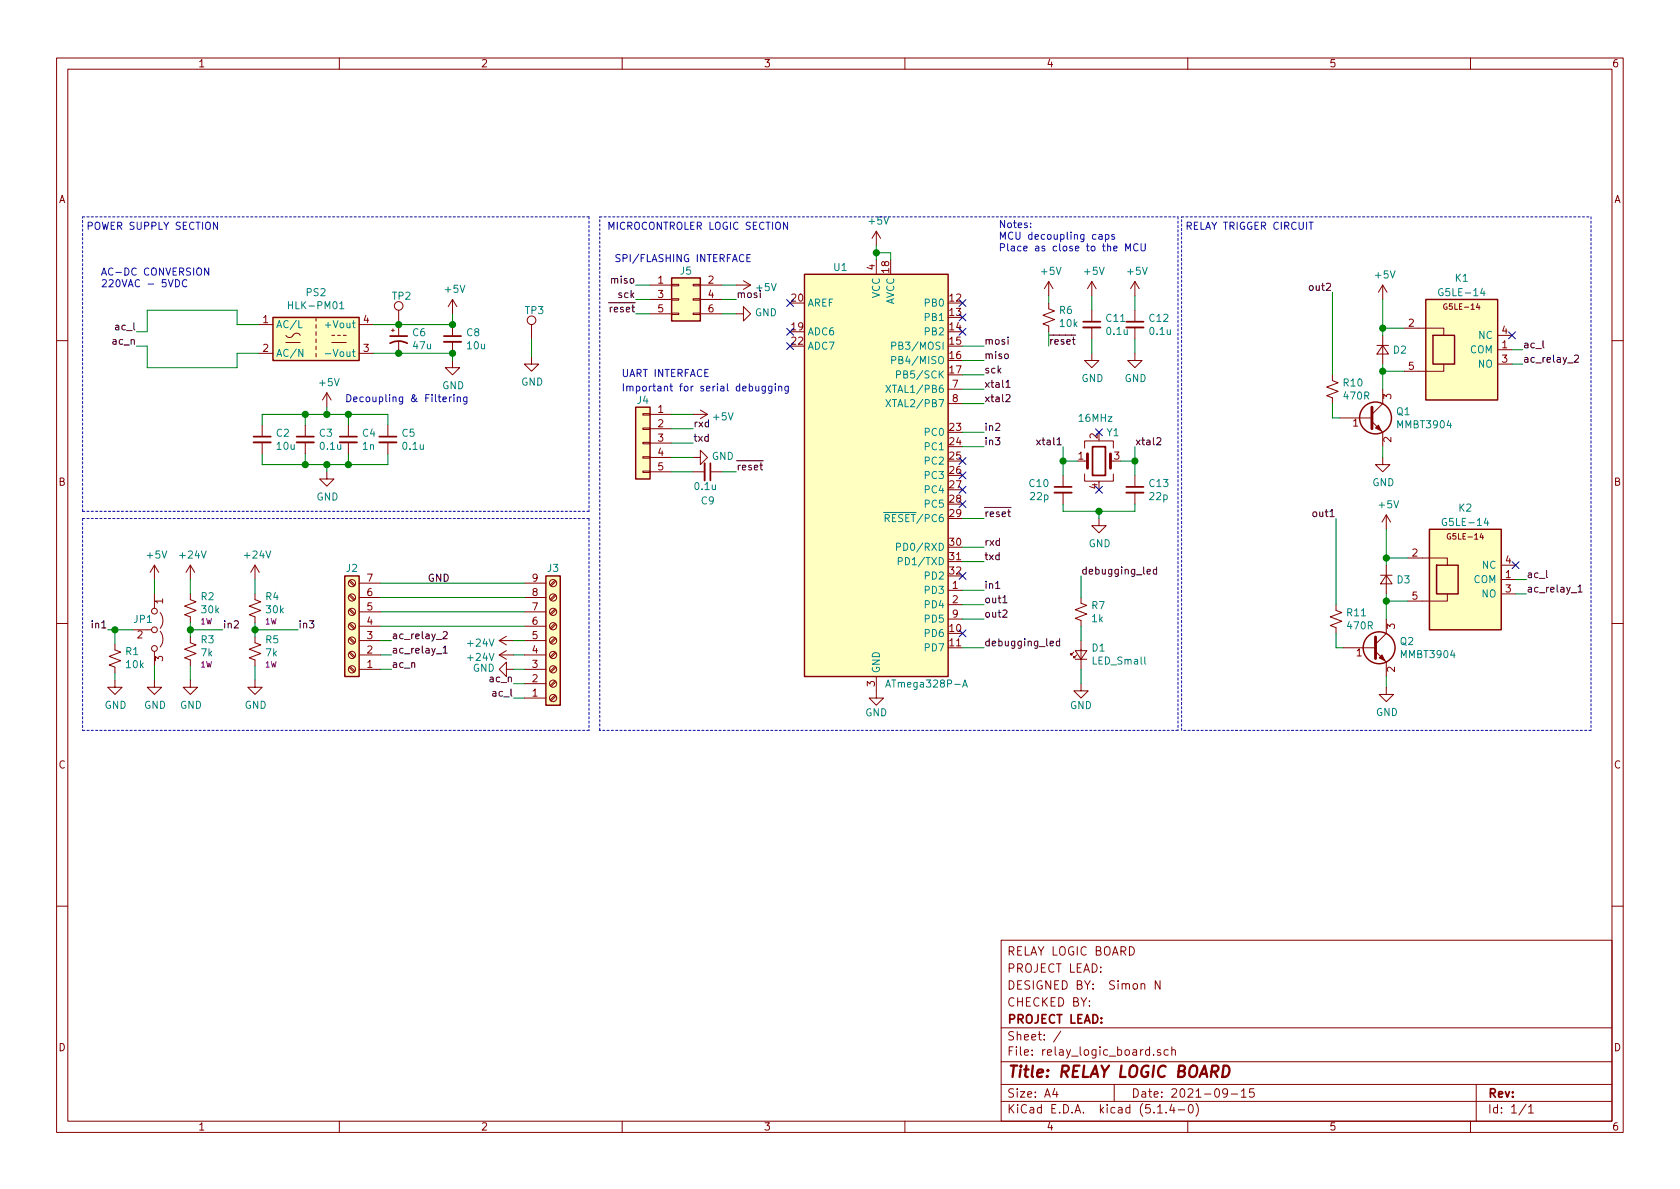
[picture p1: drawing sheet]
EESchema Schematic File Version 4
LIBS:relay_logic_board-cache
EELAYER 30 0
EELAYER END
$Descr A4 11693 8268
encoding utf-8
Sheet 1 1
Title "RELAY LOGIC BOARD"
Date "2021-09-15"
Rev ""
Comp "PROJECT LEAD:"
Comment1 "CHECKED BY: "
Comment2 "DESIGNED BY:  Simon N"
Comment3 "PROJECT LEAD:"
Comment4 "RELAY LOGIC BOARD"
$EndDescr
$Comp
L Connector:Screw_Terminal_01x09 J3
U 1 1
P 3850 4450
F 0 "J3" H 3850 3950 50  0000 C CNN
F 1 "Screw_Terminal_01x09" H 3930 4401 50  0001 L CNN
F 2 "TerminalBlock_4Ucon:TerminalBlock_4Ucon_1x09_P3.50mm_Horizontal" H 3850 4450 50  0001 C CNN
F 3 "~" H 3850 4450 50  0001 C CNN
	1    3850 4450
	1    0    0    1   
$EndComp
$Comp
L Device:R_Small_US R2
U 1 1
P 1325 4225
F 0 "R2" H 1393 4308 50  0000 L CNN
F 1 "30k" H 1393 4217 50  0000 L CNN
F 2 "Resistor_SMD:R_2512_6332Metric" H 1325 4225 50  0001 C CNN
F 3 "~" H 1325 4225 50  0001 C CNN
F 4 "1W" H 1393 4134 39  0000 L CNN "Description"
F 5 "CR2512J30K0E04Z" H 1325 4225 50  0001 C CNN "Mfr#"
	1    1325 4225
	1    0    0    -1  
$EndComp
$Comp
L Device:R_Small_US R3
U 1 1
P 1325 4525
F 0 "R3" H 1393 4608 50  0000 L CNN
F 1 "7k" H 1393 4517 50  0000 L CNN
F 2 "Resistor_SMD:R_2512_6332Metric" H 1325 4525 50  0001 C CNN
F 3 "~" H 1325 4525 50  0001 C CNN
F 4 "1W" H 1393 4434 39  0000 L CNN "Description"
F 5 "AECR2512F1K00K9" H 1325 4525 50  0001 C CNN "Mfr#"
	1    1325 4525
	1    0    0    -1  
$EndComp
Wire Wire Line
	1325 4425 1325 4375
Wire Wire Line
	1325 4625 1325 4725
$Comp
L power:GND #PWR04
U 1 1
P 1325 4725
F 0 "#PWR04" H 1325 4475 50  0001 C CNN
F 1 "GND" H 1330 4552 50  0000 C CNN
F 2 "" H 1325 4725 50  0001 C CNN
F 3 "" H 1325 4725 50  0001 C CNN
	1    1325 4725
	1    0    0    -1  
$EndComp
Wire Wire Line
	1325 4125 1325 4025
$Comp
L power:+24V #PWR03
U 1 1
P 1325 4025
F 0 "#PWR03" H 1325 3875 50  0001 C CNN
F 1 "+24V" H 1340 4198 50  0000 C CNN
F 2 "" H 1325 4025 50  0001 C CNN
F 3 "" H 1325 4025 50  0001 C CNN
	1    1325 4025
	1    0    0    -1  
$EndComp
$Comp
L Device:R_Small_US R4
U 1 1
P 1775 4225
F 0 "R4" H 1843 4308 50  0000 L CNN
F 1 "30k" H 1843 4217 50  0000 L CNN
F 2 "Resistor_SMD:R_2512_6332Metric" H 1775 4225 50  0001 C CNN
F 3 "~" H 1775 4225 50  0001 C CNN
F 4 "1W" H 1843 4134 39  0000 L CNN "Description"
F 5 "CR2512J30K0E04Z" H 1775 4225 50  0001 C CNN "Mfr#"
	1    1775 4225
	1    0    0    -1  
$EndComp
$Comp
L Device:R_Small_US R5
U 1 1
P 1775 4525
F 0 "R5" H 1843 4608 50  0000 L CNN
F 1 "7k" H 1843 4517 50  0000 L CNN
F 2 "Resistor_SMD:R_2512_6332Metric" H 1775 4525 50  0001 C CNN
F 3 "~" H 1775 4525 50  0001 C CNN
F 4 "1W" H 1843 4434 39  0000 L CNN "Description"
F 5 "AECR2512F1K00K9" H 1775 4525 50  0001 C CNN "Mfr#"
	1    1775 4525
	1    0    0    -1  
$EndComp
Wire Wire Line
	1775 4425 1775 4375
Wire Wire Line
	1775 4625 1775 4725
$Comp
L power:GND #PWR06
U 1 1
P 1775 4725
F 0 "#PWR06" H 1775 4475 50  0001 C CNN
F 1 "GND" H 1780 4552 50  0000 C CNN
F 2 "" H 1775 4725 50  0001 C CNN
F 3 "" H 1775 4725 50  0001 C CNN
	1    1775 4725
	1    0    0    -1  
$EndComp
Wire Wire Line
	1775 4125 1775 4025
$Comp
L power:+24V #PWR05
U 1 1
P 1775 4025
F 0 "#PWR05" H 1775 3875 50  0001 C CNN
F 1 "+24V" H 1790 4198 50  0000 C CNN
F 2 "" H 1775 4025 50  0001 C CNN
F 3 "" H 1775 4025 50  0001 C CNN
	1    1775 4025
	1    0    0    -1  
$EndComp
Wire Wire Line
	3650 4850 3575 4850
Wire Wire Line
	3650 4750 3575 4750
Wire Wire Line
	3650 4650 3575 4650
Wire Wire Line
	3650 4550 3575 4550
Wire Wire Line
	3650 4450 3575 4450
$Comp
L power:GND #PWR013
U 1 1
P 3575 4650
F 0 "#PWR013" H 3575 4400 50  0001 C CNN
F 1 "GND" V 3580 4522 50  0000 R CNN
F 2 "" H 3575 4650 50  0001 C CNN
F 3 "" H 3575 4650 50  0001 C CNN
	1    3575 4650
	0    1    -1   0   
$EndComp
$Comp
L power:+24V #PWR012
U 1 1
P 3575 4550
F 0 "#PWR012" H 3575 4400 50  0001 C CNN
F 1 "+24V" V 3590 4678 50  0000 L CNN
F 2 "" H 3575 4550 50  0001 C CNN
F 3 "" H 3575 4550 50  0001 C CNN
	1    3575 4550
	0    -1   1    0   
$EndComp
$Comp
L power:+24V #PWR011
U 1 1
P 3575 4450
F 0 "#PWR011" H 3575 4300 50  0001 C CNN
F 1 "+24V" V 3590 4578 50  0000 L CNN
F 2 "" H 3575 4450 50  0001 C CNN
F 3 "" H 3575 4450 50  0001 C CNN
	1    3575 4450
	0    -1   1    0   
$EndComp
Text Label 3575 4850 2    50   ~ 0
ac_l
Text Label 3575 4750 2    50   ~ 0
ac_n
Wire Wire Line
	2650 4650 2725 4650
Wire Wire Line
	1325 4375 1550 4375
Connection ~ 1325 4375
Wire Wire Line
	1325 4375 1325 4325
Wire Wire Line
	1775 4375 2075 4375
Connection ~ 1775 4375
Wire Wire Line
	1775 4375 1775 4325
Text Label 1550 4375 0    50   ~ 0
in2
Text Label 2075 4375 0    50   ~ 0
in3
$Comp
L relay_logic_board-rescue:ATmega328P-A-MCU_Microchip_ATmega-keepr-rescue-OneEV-rescue U1
U 1 1
P 6100 3300
F 0 "U1" H 5850 4750 50  0000 C CNN
F 1 "ATmega328P-A" H 6450 1850 50  0000 C CNN
F 2 "Package_QFP:TQFP-32_7x7mm_P0.8mm" H 6100 3300 50  0001 C CIN
F 3 "http://ww1.microchip.com/downloads/en/DeviceDoc/ATmega328_P%20AVR%20MCU%20with%20picoPower%20Technology%20Data%20Sheet%2040001984A.pdf" H 6100 3300 50  0001 C CNN
	1    6100 3300
	1    0    0    -1  
$EndComp
Wire Wire Line
	6100 1800 6100 1750
Wire Wire Line
	6100 1750 6200 1750
Wire Wire Line
	6200 1750 6200 1800
Wire Wire Line
	6700 2400 6850 2400
Wire Wire Line
	6700 2500 6850 2500
Wire Wire Line
	6700 2600 6850 2600
Wire Wire Line
	6700 2700 6850 2700
Wire Wire Line
	6700 2800 6850 2800
Text Label 6850 2700 0    50   ~ 0
xtal1
Text Label 6850 2800 0    50   ~ 0
xtal2
Text Label 6850 2600 0    50   ~ 0
sck
Text Label 6850 2500 0    50   ~ 0
miso
Text Label 6850 2400 0    50   ~ 0
mosi
$Comp
L power:GND #PWR021
U 1 1
P 6100 4800
F 0 "#PWR021" H 6100 4550 50  0001 C CNN
F 1 "GND" H 6100 4650 50  0000 C CNN
F 2 "" H 6100 4800 50  0001 C CNN
F 3 "" H 6100 4800 50  0001 C CNN
	1    6100 4800
	1    0    0    -1  
$EndComp
Wire Wire Line
	6100 1750 6100 1700
Connection ~ 6100 1750
$Comp
L Device:R_Small_US R6
U 1 1
P 7300 2200
F 0 "R6" H 7232 2154 50  0000 R CNN
F 1 "10k" H 7232 2245 50  0000 R CNN
F 2 "Resistor_SMD:R_0603_1608Metric" H 7300 2200 50  0001 C CNN
F 3 "~" H 7300 2200 50  0001 C CNN
	1    7300 2200
	-1   0    0    1   
$EndComp
Wire Wire Line
	7300 2300 7300 2400
Wire Wire Line
	7300 2100 7300 2050
$Comp
L Device:C_Small C11
U 1 1
P 7600 2250
F 0 "C11" H 7692 2296 50  0000 L CNN
F 1 "0.1u" H 7692 2205 50  0000 L CNN
F 2 "Capacitor_SMD:C_0603_1608Metric" H 7600 2250 50  0001 C CNN
F 3 "~" H 7600 2250 50  0001 C CNN
	1    7600 2250
	1    0    0    -1  
$EndComp
$Comp
L Device:C_Small C12
U 1 1
P 7900 2250
F 0 "C12" H 7992 2296 50  0000 L CNN
F 1 "0.1u" H 7992 2205 50  0000 L CNN
F 2 "Capacitor_SMD:C_0603_1608Metric" H 7900 2250 50  0001 C CNN
F 3 "~" H 7900 2250 50  0001 C CNN
	1    7900 2250
	1    0    0    -1  
$EndComp
Wire Wire Line
	7600 2050 7600 2150
Wire Wire Line
	7600 2350 7600 2450
Wire Wire Line
	7900 2350 7900 2450
$Comp
L power:GND #PWR028
U 1 1
P 7900 2450
F 0 "#PWR028" H 7900 2200 50  0001 C CNN
F 1 "GND" H 7905 2277 50  0000 C CNN
F 2 "" H 7900 2450 50  0001 C CNN
F 3 "" H 7900 2450 50  0001 C CNN
	1    7900 2450
	1    0    0    -1  
$EndComp
$Comp
L power:GND #PWR025
U 1 1
P 7600 2450
F 0 "#PWR025" H 7600 2200 50  0001 C CNN
F 1 "GND" H 7605 2277 50  0000 C CNN
F 2 "" H 7600 2450 50  0001 C CNN
F 3 "" H 7600 2450 50  0001 C CNN
	1    7600 2450
	1    0    0    -1  
$EndComp
Wire Wire Line
	7900 2150 7900 2050
Text Notes 6950 1750 0    50   ~ 0
Notes: \nMCU decoupling caps \nPlace as close to the MCU
$Comp
L Device:C_Small C13
U 1 1
P 7900 3400
F 0 "C13" H 7992 3446 50  0000 L CNN
F 1 "22p" H 7992 3355 50  0000 L CNN
F 2 "Capacitor_SMD:C_0603_1608Metric" H 7900 3400 50  0001 C CNN
F 3 "~" H 7900 3400 50  0001 C CNN
	1    7900 3400
	1    0    0    -1  
$EndComp
$Comp
L Device:C_Small C10
U 1 1
P 7400 3400
F 0 "C10" H 7492 3446 50  0000 L CNN
F 1 "22p" H 7492 3355 50  0000 L CNN
F 2 "Capacitor_SMD:C_0603_1608Metric" H 7400 3400 50  0001 C CNN
F 3 "~" H 7400 3400 50  0001 C CNN
	1    7400 3400
	-1   0    0    -1  
$EndComp
Wire Wire Line
	7400 3300 7400 3200
Wire Wire Line
	7400 3200 7500 3200
Wire Wire Line
	7800 3200 7900 3200
Wire Wire Line
	7900 3200 7900 3300
Wire Wire Line
	7400 3500 7400 3550
Wire Wire Line
	7900 3550 7900 3500
Wire Wire Line
	7400 3200 7400 3100
Connection ~ 7400 3200
Wire Wire Line
	7900 3200 7900 3100
Connection ~ 7900 3200
Wire Wire Line
	7400 3550 7650 3550
$Comp
L power:GND #PWR026
U 1 1
P 7650 3600
F 0 "#PWR026" H 7650 3350 50  0001 C CNN
F 1 "GND" H 7655 3427 50  0000 C CNN
F 2 "" H 7650 3600 50  0001 C CNN
F 3 "" H 7650 3600 50  0001 C CNN
	1    7650 3600
	1    0    0    -1  
$EndComp
Wire Wire Line
	7650 3600 7650 3550
Connection ~ 7650 3550
Wire Wire Line
	7650 3550 7900 3550
NoConn ~ 5500 2300
NoConn ~ 5500 2400
NoConn ~ 5500 2100
Wire Wire Line
	6700 3800 6850 3800
Wire Wire Line
	6700 3900 6850 3900
Text Label 6850 3800 0    50   ~ 0
rxd
Text Label 6850 3900 0    50   ~ 0
txd
$Comp
L Connector_Generic:Conn_01x05 J4
U 1 1
P 4475 3075
F 0 "J4" H 4475 3375 50  0000 C CNN
F 1 "Conn_01x05" H 4393 3401 50  0001 C CNN
F 2 "Connector_PinHeader_2.54mm:PinHeader_1x05_P2.54mm_Vertical" H 4475 3075 50  0001 C CNN
F 3 "~" H 4475 3075 50  0001 C CNN
	1    4475 3075
	-1   0    0    -1  
$EndComp
Wire Wire Line
	4675 2875 4825 2875
Wire Wire Line
	4675 2975 4825 2975
Wire Wire Line
	4675 3075 4825 3075
Wire Wire Line
	4675 3175 4825 3175
Wire Wire Line
	4675 3275 4825 3275
$Comp
L Device:C_Small C9
U 1 1
P 4925 3275
F 0 "C9" V 5125 3225 50  0000 L CNN
F 1 "0.1u" V 5025 3175 50  0000 L CNN
F 2 "Capacitor_SMD:C_0603_1608Metric" H 4925 3275 50  0001 C CNN
F 3 "~" H 4925 3275 50  0001 C CNN
	1    4925 3275
	0    1    1    0   
$EndComp
$Comp
L power:GND #PWR017
U 1 1
P 4825 3175
F 0 "#PWR017" H 4825 2925 50  0001 C CNN
F 1 "GND" V 4830 3047 50  0000 R CNN
F 2 "" H 4825 3175 50  0001 C CNN
F 3 "" H 4825 3175 50  0001 C CNN
	1    4825 3175
	0    -1   -1   0   
$EndComp
Text Label 4825 2975 0    50   ~ 0
rxd
Text Label 4825 3075 0    50   ~ 0
txd
Wire Wire Line
	5025 3275 5125 3275
Wire Notes Line
	8200 1500 8200 5075
Wire Notes Line
	8200 5075 4175 5075
Wire Notes Line
	4175 5075 4175 1500
Wire Notes Line
	4175 1500 8200 1500
Text Notes 4325 2625 0    50   ~ 0
UART INTERFACE
Text Label 7400 3100 2    50   ~ 0
xtal1
Text Label 7900 3100 0    50   ~ 0
xtal2
Text Notes 4325 2725 0    50   ~ 0
Important for serial debugging
Text Label 7300 2400 0    50   ~ 0
~reset
$Comp
L Device:Crystal_GND24 Y1
U 1 1
P 7650 3200
F 0 "Y1" H 7700 3400 50  0000 L CNN
F 1 "16MHz" H 7500 3500 50  0000 L CNN
F 2 "Crystal:Crystal_SMD_Abracon_ABM8G-4Pin_3.2x2.5mm" H 7650 3200 50  0001 C CNN
F 3 "~" H 7650 3200 50  0001 C CNN
	1    7650 3200
	1    0    0    -1  
$EndComp
NoConn ~ 7650 3000
NoConn ~ 7650 3400
$Comp
L Device:R_Small_US R7
U 1 1
P 7525 4250
F 0 "R7" H 7593 4296 50  0000 L CNN
F 1 "1k" H 7593 4205 50  0000 L CNN
F 2 "Resistor_SMD:R_0603_1608Metric" H 7525 4250 50  0001 C CNN
F 3 "~" H 7525 4250 50  0001 C CNN
	1    7525 4250
	1    0    0    -1  
$EndComp
Text Label 7525 4000 0    50   ~ 0
debugging_led
Wire Wire Line
	7525 4150 7525 4000
Wire Wire Line
	7525 4450 7525 4350
$Comp
L power:GND #PWR023
U 1 1
P 7525 4750
F 0 "#PWR023" H 7525 4500 50  0001 C CNN
F 1 "GND" H 7525 4600 50  0000 C CNN
F 2 "" H 7525 4750 50  0001 C CNN
F 3 "" H 7525 4750 50  0001 C CNN
	1    7525 4750
	1    0    0    -1  
$EndComp
Wire Wire Line
	7525 4750 7525 4650
$Comp
L Device:LED_Small D1
U 1 1
P 7525 4550
F 0 "D1" V 7571 4480 50  0000 R CNN
F 1 "LED_Small" V 7480 4480 50  0000 R CNN
F 2 "LED_SMD:LED_0603_1608Metric_Pad1.05x0.95mm_HandSolder" V 7525 4550 50  0001 C CNN
F 3 "~" V 7525 4550 50  0001 C CNN
	1    7525 4550
	0    -1   -1   0   
$EndComp
$Comp
L power:+5V #PWR016
U 1 1
P 4825 2875
F 0 "#PWR016" H 4825 2725 50  0001 C CNN
F 1 "+5V" V 4840 3003 50  0000 L CNN
F 2 "" H 4825 2875 50  0001 C CNN
F 3 "" H 4825 2875 50  0001 C CNN
	1    4825 2875
	0    1    1    0   
$EndComp
$Comp
L power:+5V #PWR020
U 1 1
P 6100 1700
F 0 "#PWR020" H 6100 1550 50  0001 C CNN
F 1 "+5V" H 6115 1873 50  0000 C CNN
F 2 "" H 6100 1700 50  0001 C CNN
F 3 "" H 6100 1700 50  0001 C CNN
	1    6100 1700
	1    0    0    -1  
$EndComp
$Comp
L power:+5V #PWR022
U 1 1
P 7300 2050
F 0 "#PWR022" H 7300 1900 50  0001 C CNN
F 1 "+5V" H 7315 2223 50  0000 C CNN
F 2 "" H 7300 2050 50  0001 C CNN
F 3 "" H 7300 2050 50  0001 C CNN
	1    7300 2050
	1    0    0    -1  
$EndComp
$Comp
L power:+5V #PWR024
U 1 1
P 7600 2050
F 0 "#PWR024" H 7600 1900 50  0001 C CNN
F 1 "+5V" H 7615 2223 50  0000 C CNN
F 2 "" H 7600 2050 50  0001 C CNN
F 3 "" H 7600 2050 50  0001 C CNN
	1    7600 2050
	1    0    0    -1  
$EndComp
$Comp
L power:+5V #PWR027
U 1 1
P 7900 2050
F 0 "#PWR027" H 7900 1900 50  0001 C CNN
F 1 "+5V" H 7915 2223 50  0000 C CNN
F 2 "" H 7900 2050 50  0001 C CNN
F 3 "" H 7900 2050 50  0001 C CNN
	1    7900 2050
	1    0    0    -1  
$EndComp
$Comp
L power:+5V #PWR018
U 1 1
P 5125 1975
F 0 "#PWR018" H 5125 1825 50  0001 C CNN
F 1 "+5V" V 5140 2103 50  0000 L CNN
F 2 "" H 5125 1975 50  0001 C CNN
F 3 "" H 5125 1975 50  0001 C CNN
	1    5125 1975
	0    1    1    0   
$EndComp
Text Label 4425 2075 2    50   ~ 0
sck
Text Label 4425 1975 2    50   ~ 0
miso
Text Label 5125 2075 0    50   ~ 0
mosi
Text Notes 4275 1825 0    50   ~ 0
SPI/FLASHING INTERFACE
Text Notes 4225 1600 0    50   ~ 0
MICROCONTROLER LOGIC SECTION
$Comp
L power:GND #PWR019
U 1 1
P 5125 2175
F 0 "#PWR019" H 5125 1925 50  0001 C CNN
F 1 "GND" V 5130 2047 50  0000 R CNN
F 2 "" H 5125 2175 50  0001 C CNN
F 3 "" H 5125 2175 50  0001 C CNN
	1    5125 2175
	0    -1   -1   0   
$EndComp
$Comp
L Connector_Generic:Conn_02x03_Odd_Even J5
U 1 1
P 4725 2075
F 0 "J5" H 4775 2275 50  0000 C CNN
F 1 "Conn_02x03_Odd_Even" H 4775 2301 50  0001 C CNN
F 2 "Connector_PinHeader_2.54mm:PinHeader_2x03_P2.54mm_Vertical" H 4725 2075 50  0001 C CNN
F 3 "~" H 4725 2075 50  0001 C CNN
	1    4725 2075
	1    0    0    -1  
$EndComp
Wire Wire Line
	4525 2175 4425 2175
Wire Wire Line
	4525 2075 4425 2075
Wire Wire Line
	4525 1975 4425 1975
Wire Wire Line
	5025 2175 5125 2175
Wire Wire Line
	5025 2075 5125 2075
Wire Wire Line
	5025 1975 5125 1975
$Comp
L Connector:TestPoint TP3
U 1 1
P 3700 2350
F 0 "TP3" H 3650 2550 50  0000 L CNN
F 1 "TestPoint" H 3758 2377 50  0001 L CNN
F 2 "brilliant-kicad-library:TestPoint_Pad_D0.9mm" H 3900 2350 50  0001 C CNN
F 3 "~" H 3900 2350 50  0001 C CNN
	1    3700 2350
	1    0    0    -1  
$EndComp
$Comp
L power:GND #PWR015
U 1 1
P 3700 2475
F 0 "#PWR015" H 3700 2225 50  0001 C CNN
F 1 "GND" H 3705 2302 50  0000 C CNN
F 2 "" H 3700 2475 50  0001 C CNN
F 3 "" H 3700 2475 50  0001 C CNN
	1    3700 2475
	1    0    0    -1  
$EndComp
Wire Wire Line
	3700 2475 3700 2350
$Comp
L Connector:TestPoint TP2
U 1 1
P 2775 2250
F 0 "TP2" H 2725 2450 50  0000 L CNN
F 1 "TestPoint" H 2833 2277 50  0001 L CNN
F 2 "brilliant-kicad-library:TestPoint_Pad_D0.9mm" H 2975 2250 50  0001 C CNN
F 3 "~" H 2975 2250 50  0001 C CNN
	1    2775 2250
	1    0    0    -1  
$EndComp
Wire Wire Line
	950  2300 1025 2300
Wire Wire Line
	1025 2300 1025 2150
Wire Wire Line
	1650 2150 1650 2250
Wire Wire Line
	1650 2250 1800 2250
Wire Wire Line
	1800 2450 1650 2450
Wire Wire Line
	1650 2450 1650 2550
Wire Wire Line
	1025 2550 1025 2400
Wire Wire Line
	1025 2400 950  2400
$Comp
L Device:CP1_Small C6
U 1 1
P 2775 2350
F 0 "C6" H 2866 2396 50  0000 L CNN
F 1 "47u" H 2866 2305 50  0000 L CNN
F 2 "Capacitor_SMD:CP_Elec_4x5.3" H 2775 2350 50  0001 C CNN
F 3 "~" H 2775 2350 50  0001 C CNN
	1    2775 2350
	1    0    0    -1  
$EndComp
$Comp
L Device:C_Small C8
U 1 1
P 3150 2350
F 0 "C8" H 3242 2396 50  0000 L CNN
F 1 "10u" H 3242 2305 50  0000 L CNN
F 2 "Capacitor_SMD:C_0603_1608Metric" H 3150 2350 50  0001 C CNN
F 3 "~" H 3150 2350 50  0001 C CNN
	1    3150 2350
	1    0    0    -1  
$EndComp
Wire Wire Line
	2600 2250 2775 2250
Connection ~ 2775 2250
Connection ~ 3150 2250
Wire Wire Line
	3150 2450 3150 2500
Connection ~ 3150 2450
$Comp
L power:GND #PWR010
U 1 1
P 3150 2500
F 0 "#PWR010" H 3150 2250 50  0001 C CNN
F 1 "GND" H 3155 2327 50  0000 C CNN
F 2 "" H 3150 2500 50  0001 C CNN
F 3 "" H 3150 2500 50  0001 C CNN
	1    3150 2500
	1    0    0    -1  
$EndComp
$Comp
L Device:C_Small C3
U 1 1
P 2125 3050
F 0 "C3" H 2217 3096 50  0000 L CNN
F 1 "0.1u" H 2217 3005 50  0000 L CNN
F 2 "Capacitor_SMD:C_0603_1608Metric" H 2125 3050 50  0001 C CNN
F 3 "~" H 2125 3050 50  0001 C CNN
	1    2125 3050
	1    0    0    -1  
$EndComp
$Comp
L Device:C_Small C4
U 1 1
P 2425 3050
F 0 "C4" H 2517 3096 50  0000 L CNN
F 1 "1n" H 2517 3005 50  0000 L CNN
F 2 "Capacitor_SMD:C_0603_1608Metric" H 2425 3050 50  0001 C CNN
F 3 "~" H 2425 3050 50  0001 C CNN
	1    2425 3050
	1    0    0    -1  
$EndComp
$Comp
L Device:C_Small C5
U 1 1
P 2700 3050
F 0 "C5" H 2792 3096 50  0000 L CNN
F 1 "0.1u" H 2792 3005 50  0000 L CNN
F 2 "Capacitor_SMD:C_0603_1608Metric" H 2700 3050 50  0001 C CNN
F 3 "~" H 2700 3050 50  0001 C CNN
	1    2700 3050
	1    0    0    -1  
$EndComp
Wire Wire Line
	2775 2450 2600 2450
Connection ~ 2775 2450
$Comp
L Device:C_Small C2
U 1 1
P 1825 3050
F 0 "C2" H 1917 3096 50  0000 L CNN
F 1 "10u" H 1917 3005 50  0000 L CNN
F 2 "Capacitor_SMD:C_0603_1608Metric" H 1825 3050 50  0001 C CNN
F 3 "~" H 1825 3050 50  0001 C CNN
	1    1825 3050
	1    0    0    -1  
$EndComp
Wire Wire Line
	1825 2950 1825 2875
Wire Wire Line
	1825 2875 2125 2875
Wire Wire Line
	2700 2875 2700 2950
Wire Wire Line
	2125 2950 2125 2875
Connection ~ 2125 2875
Wire Wire Line
	2125 2875 2275 2875
Wire Wire Line
	2425 2950 2425 2875
Connection ~ 2425 2875
Wire Wire Line
	2425 2875 2700 2875
Wire Wire Line
	1825 3150 1825 3225
Wire Wire Line
	1825 3225 2125 3225
Wire Wire Line
	2700 3225 2700 3150
Wire Wire Line
	2425 3150 2425 3225
Connection ~ 2425 3225
Wire Wire Line
	2425 3225 2700 3225
Wire Wire Line
	2125 3150 2125 3225
Connection ~ 2125 3225
Wire Wire Line
	2125 3225 2275 3225
$Comp
L power:+5V #PWR07
U 1 1
P 2275 2825
F 0 "#PWR07" H 2275 2675 50  0001 C CNN
F 1 "+5V" H 2290 2998 50  0000 C CNN
F 2 "" H 2275 2825 50  0001 C CNN
F 3 "" H 2275 2825 50  0001 C CNN
	1    2275 2825
	1    0    0    -1  
$EndComp
Wire Wire Line
	2275 2825 2275 2875
Connection ~ 2275 2875
Wire Wire Line
	2275 2875 2425 2875
$Comp
L power:GND #PWR08
U 1 1
P 2275 3275
F 0 "#PWR08" H 2275 3025 50  0001 C CNN
F 1 "GND" H 2280 3102 50  0000 C CNN
F 2 "" H 2275 3275 50  0001 C CNN
F 3 "" H 2275 3275 50  0001 C CNN
	1    2275 3275
	1    0    0    -1  
$EndComp
Wire Wire Line
	2275 3275 2275 3225
Connection ~ 2275 3225
Wire Wire Line
	2275 3225 2425 3225
Text Notes 600  1600 0    50   ~ 0
POWER SUPPLY SECTION 
Text Notes 700  2000 0    50   ~ 0
AC-DC CONVERSION \n220VAC - 5VDC
Wire Wire Line
	3150 2250 3150 2175
$Comp
L power:+5V #PWR09
U 1 1
P 3150 2175
F 0 "#PWR09" H 3150 2025 50  0001 C CNN
F 1 "+5V" H 3165 2348 50  0000 C CNN
F 2 "" H 3150 2175 50  0001 C CNN
F 3 "" H 3150 2175 50  0001 C CNN
	1    3150 2175
	1    0    0    -1  
$EndComp
Text Notes 2400 2800 0    50   ~ 0
Decoupling & Filtering
Wire Notes Line
	4100 1500 4100 3550
Wire Notes Line
	4100 3550 575  3550
Wire Notes Line
	575  3550 575  1500
Wire Notes Line
	575  1500 4100 1500
$Comp
L Jumper:Jumper_3_Open JP1
U 1 1
P 1075 4375
F 0 "JP1" V 1000 4225 50  0000 L CNN
F 1 "Jumper_3_Open" V 1120 4462 50  0001 L CNN
F 2 "Connector_PinHeader_2.54mm:PinHeader_1x03_P2.54mm_Vertical" H 1075 4375 50  0001 C CNN
F 3 "~" H 1075 4375 50  0001 C CNN
	1    1075 4375
	0    1    1    0   
$EndComp
$Comp
L power:+5V #PWR02
U 1 1
P 1075 4025
F 0 "#PWR02" H 1075 3875 50  0001 C CNN
F 1 "+5V" H 1090 4198 50  0000 C CNN
F 2 "" H 1075 4025 50  0001 C CNN
F 3 "" H 1075 4025 50  0001 C CNN
	1    1075 4025
	1    0    0    -1  
$EndComp
Wire Wire Line
	925  4375 800  4375
Wire Wire Line
	1075 4025 1075 4125
Text Label 750  4375 2    50   ~ 0
in1
Wire Wire Line
	2650 4050 3650 4050
Wire Wire Line
	2650 4150 3650 4150
Wire Wire Line
	2650 4250 3650 4250
Wire Wire Line
	2650 4350 3650 4350
Text Label 6850 4500 0    50   ~ 0
debugging_led
Wire Wire Line
	6700 4500 6850 4500
Text Label 6850 3100 0    50   ~ 0
in3
Wire Wire Line
	6700 3000 6850 3000
Text Label 6850 3000 0    50   ~ 0
in2
Wire Wire Line
	6700 3100 6850 3100
$Comp
L Device:R_Small_US R1
U 1 1
P 800 4575
F 0 "R1" H 732 4529 50  0000 R CNN
F 1 "10k" H 732 4620 50  0000 R CNN
F 2 "Resistor_SMD:R_0603_1608Metric" H 800 4575 50  0001 C CNN
F 3 "~" H 800 4575 50  0001 C CNN
	1    800  4575
	-1   0    0    1   
$EndComp
Wire Wire Line
	800  4475 800  4375
Connection ~ 800  4375
Wire Wire Line
	800  4375 750  4375
Wire Wire Line
	800  4675 800  4725
$Comp
L power:GND #PWR01
U 1 1
P 800 4725
F 0 "#PWR01" H 800 4475 50  0001 C CNN
F 1 "GND" H 805 4552 50  0000 C CNN
F 2 "" H 800 4725 50  0001 C CNN
F 3 "" H 800 4725 50  0001 C CNN
	1    800  4725
	1    0    0    -1  
$EndComp
Text Label 6850 4100 0    50   ~ 0
in1
Wire Wire Line
	6700 4100 6850 4100
Wire Wire Line
	6700 4200 6850 4200
Wire Wire Line
	6700 4300 6850 4300
Text Label 6850 4200 0    50   ~ 0
out1
Text Label 6850 4300 0    50   ~ 0
out2
Wire Wire Line
	9275 2025 9275 2600
Text Label 9275 2025 2    50   ~ 0
out2
Text Label 2725 4650 0    50   ~ 0
ac_n
Wire Wire Line
	2650 4550 2725 4550
Wire Wire Line
	2650 4450 2725 4450
Text Label 2975 4050 0    50   ~ 0
GND
Text Label 2725 4550 0    50   ~ 0
ac_relay_1
Text Label 2725 4450 0    50   ~ 0
ac_relay_2
Wire Notes Line
	575  3600 575  5075
Wire Notes Line
	575  5075 4100 5075
Wire Notes Line
	575  3600 4100 3600
Wire Notes Line
	4100 3600 4100 5075
Text Label 10600 2525 0    50   ~ 0
ac_relay_2
Text Label 10625 4125 0    50   ~ 0
ac_relay_1
Wire Wire Line
	10525 2525 10600 2525
Wire Wire Line
	10550 4125 10625 4125
Text Label 10600 2425 0    50   ~ 0
ac_l
Text Label 10625 4025 0    50   ~ 0
ac_l
NoConn ~ 10525 2325
Wire Wire Line
	10600 2425 10525 2425
NoConn ~ 10550 3925
Wire Wire Line
	9625 3175 9625 3100
$Comp
L power:GND #PWR034
U 1 1
P 9625 3175
F 0 "#PWR034" H 9625 2925 50  0001 C CNN
F 1 "GND" H 9630 3002 50  0000 C CNN
F 2 "" H 9625 3175 50  0001 C CNN
F 3 "" H 9625 3175 50  0001 C CNN
	1    9625 3175
	1    0    0    -1  
$EndComp
Wire Wire Line
	9275 2900 9325 2900
Wire Wire Line
	9275 2800 9275 2900
$Comp
L Device:R_Small_US R10
U 1 1
P 9275 2700
F 0 "R10" H 9343 2746 50  0000 L CNN
F 1 "470R" H 9343 2655 50  0000 L CNN
F 2 "Resistor_SMD:R_0603_1608Metric" H 9275 2700 50  0001 C CNN
F 3 "~" H 9275 2700 50  0001 C CNN
	1    9275 2700
	1    0    0    -1  
$EndComp
Connection ~ 9625 2575
Wire Wire Line
	9625 2700 9625 2575
$Comp
L power:+5V #PWR033
U 1 1
P 9625 2075
F 0 "#PWR033" H 9625 1925 50  0001 C CNN
F 1 "+5V" H 9640 2248 50  0000 C CNN
F 2 "" H 9625 2075 50  0001 C CNN
F 3 "" H 9625 2075 50  0001 C CNN
	1    9625 2075
	1    0    0    -1  
$EndComp
Connection ~ 9625 2275
Wire Wire Line
	9625 2275 9625 2075
Wire Wire Line
	9625 2275 9625 2325
Wire Wire Line
	9775 2275 9625 2275
Wire Wire Line
	9625 2575 9625 2525
Wire Wire Line
	9775 2575 9625 2575
$Comp
L Device:D_Small D2
U 1 1
P 9625 2425
F 0 "D2" V 9625 2493 50  0000 L CNN
F 1 "D_Small" V 9670 2493 50  0001 L CNN
F 2 "Diode_SMD:D_SOD-123" V 9625 2425 50  0001 C CNN
F 3 "~" V 9625 2425 50  0001 C CNN
	1    9625 2425
	0    1    1    0   
$EndComp
$Comp
L Transistor_BJT:MMBT3904 Q1
U 1 1
P 9525 2900
F 0 "Q1" H 9716 2946 50  0000 L CNN
F 1 "MMBT3904" H 9716 2855 50  0000 L CNN
F 2 "Package_TO_SOT_SMD:SOT-23" H 9725 2825 50  0001 L CIN
F 3 "https://www.fairchildsemi.com/datasheets/2N/2N3904.pdf" H 9525 2900 50  0001 L CNN
	1    9525 2900
	1    0    0    -1  
$EndComp
$Comp
L GCL_Relays_Coils:G5LE-14 K1
U 1 1
P 10175 2425
F 0 "K1" H 10175 2925 50  0000 C CNN
F 1 "G5LE-14" H 10175 2825 50  0000 C CNN
F 2 "greencharge-footprints:G5LE-14" H 10575 2625 50  0001 L CNN
F 3 "https://omronfs.omron.com/en_US/ecb/products/pdf/en-g5le.pdf" H 9725 2225 50  0001 L CNN
F 4 "G5LE-14-DC5" H 10675 2175 50  0001 L CNN "Mfr#"
	1    10175 2425
	1    0    0    -1  
$EndComp
Wire Wire Line
	10625 4025 10550 4025
Text Label 9300 3600 2    50   ~ 0
out1
Wire Wire Line
	9650 4775 9650 4700
$Comp
L power:GND #PWR036
U 1 1
P 9650 4775
F 0 "#PWR036" H 9650 4525 50  0001 C CNN
F 1 "GND" H 9655 4602 50  0000 C CNN
F 2 "" H 9650 4775 50  0001 C CNN
F 3 "" H 9650 4775 50  0001 C CNN
	1    9650 4775
	1    0    0    -1  
$EndComp
Wire Wire Line
	9300 3600 9300 4200
Wire Wire Line
	9300 4500 9350 4500
Wire Wire Line
	9300 4400 9300 4500
$Comp
L Device:R_Small_US R11
U 1 1
P 9300 4300
F 0 "R11" H 9368 4346 50  0000 L CNN
F 1 "470R" H 9368 4255 50  0000 L CNN
F 2 "Resistor_SMD:R_0603_1608Metric" H 9300 4300 50  0001 C CNN
F 3 "~" H 9300 4300 50  0001 C CNN
	1    9300 4300
	1    0    0    -1  
$EndComp
Connection ~ 9650 4175
Wire Wire Line
	9650 4300 9650 4175
$Comp
L power:+5V #PWR035
U 1 1
P 9650 3675
F 0 "#PWR035" H 9650 3525 50  0001 C CNN
F 1 "+5V" H 9665 3848 50  0000 C CNN
F 2 "" H 9650 3675 50  0001 C CNN
F 3 "" H 9650 3675 50  0001 C CNN
	1    9650 3675
	1    0    0    -1  
$EndComp
Connection ~ 9650 3875
Wire Wire Line
	9650 3875 9650 3675
Wire Wire Line
	9650 3875 9650 3925
Wire Wire Line
	9800 3875 9650 3875
Wire Wire Line
	9650 4175 9650 4125
Wire Wire Line
	9800 4175 9650 4175
$Comp
L Device:D_Small D3
U 1 1
P 9650 4025
F 0 "D3" V 9650 4093 50  0000 L CNN
F 1 "D_Small" V 9695 4093 50  0001 L CNN
F 2 "Diode_SMD:D_SOD-123" V 9650 4025 50  0001 C CNN
F 3 "~" V 9650 4025 50  0001 C CNN
	1    9650 4025
	0    1    1    0   
$EndComp
$Comp
L Transistor_BJT:MMBT3904 Q2
U 1 1
P 9550 4500
F 0 "Q2" H 9741 4546 50  0000 L CNN
F 1 "MMBT3904" H 9741 4455 50  0000 L CNN
F 2 "Package_TO_SOT_SMD:SOT-23" H 9750 4425 50  0001 L CIN
F 3 "https://www.fairchildsemi.com/datasheets/2N/2N3904.pdf" H 9550 4500 50  0001 L CNN
	1    9550 4500
	1    0    0    -1  
$EndComp
$Comp
L GCL_Relays_Coils:G5LE-14 K2
U 1 1
P 10200 4025
F 0 "K2" H 10200 4525 50  0000 C CNN
F 1 "G5LE-14" H 10200 4425 50  0000 C CNN
F 2 "greencharge-footprints:G5LE-14" H 10600 4225 50  0001 L CNN
F 3 "https://omronfs.omron.com/en_US/ecb/products/pdf/en-g5le.pdf" H 9750 3825 50  0001 L CNN
F 4 "G5LE-14-DC5" H 10700 3775 50  0001 L CNN "Mfr#"
	1    10200 4025
	1    0    0    -1  
$EndComp
Wire Notes Line
	11075 1500 11075 5075
Wire Notes Line
	11075 5075 8225 5075
Wire Notes Line
	8225 5075 8225 1500
Wire Notes Line
	8225 1500 11075 1500
Text Notes 8250 1600 0    50   ~ 0
RELAY TRIGGER CIRCUIT
Text Label 950  2300 2    50   ~ 0
ac_l
Text Label 950  2400 2    50   ~ 0
ac_n
NoConn ~ 6700 2100
NoConn ~ 6700 2200
NoConn ~ 6700 2300
NoConn ~ 6700 3200
NoConn ~ 6700 3300
NoConn ~ 6700 3400
NoConn ~ 6700 3500
NoConn ~ 6700 4400
NoConn ~ 6700 4000
$Comp
L Converter_ACDC:HLK-PM01 PS2
U 1 1
P 2200 2350
F 0 "PS2" H 2200 2675 50  0000 C CNN
F 1 "HLK-PM01" H 2200 2584 50  0000 C CNN
F 2 "Converter_ACDC:Converter_ACDC_HiLink_HLK-PMxx" H 2200 2050 50  0001 C CNN
F 3 "http://www.hlktech.net/product_detail.php?ProId=54" H 2600 2000 50  0001 C CNN
	1    2200 2350
	1    0    0    -1  
$EndComp
$Comp
L Connector:Screw_Terminal_01x07 J2
U 1 1
P 2450 4350
F 0 "J2" H 2450 3950 50  0000 C CNN
F 1 "Screw_Terminal_01x07" H 2530 4301 50  0001 L CNN
F 2 "TerminalBlock_4Ucon:TerminalBlock_4Ucon_1x07_P3.50mm_Horizontal" H 2450 4350 50  0001 C CNN
F 3 "~" H 2450 4350 50  0001 C CNN
	1    2450 4350
	-1   0    0    1   
$EndComp
Wire Wire Line
	1025 2150 1650 2150
Wire Wire Line
	1025 2550 1650 2550
Wire Wire Line
	2775 2450 3150 2450
Wire Wire Line
	2775 2250 3150 2250
Wire Wire Line
	6700 3600 6850 3600
Text Label 6850 3600 0    50   ~ 0
~reset
Text Label 5125 3275 0    50   ~ 0
~reset
Text Label 4425 2175 2    50   ~ 0
~reset
$Comp
L power:GND #PWR?
U 1 1
P 1075 4725
F 0 "#PWR?" H 1075 4475 50  0001 C CNN
F 1 "GND" H 1080 4552 50  0000 C CNN
F 2 "" H 1075 4725 50  0001 C CNN
F 3 "" H 1075 4725 50  0001 C CNN
	1    1075 4725
	1    0    0    -1  
$EndComp
Wire Wire Line
	1075 4725 1075 4625
$EndSCHEMATC
